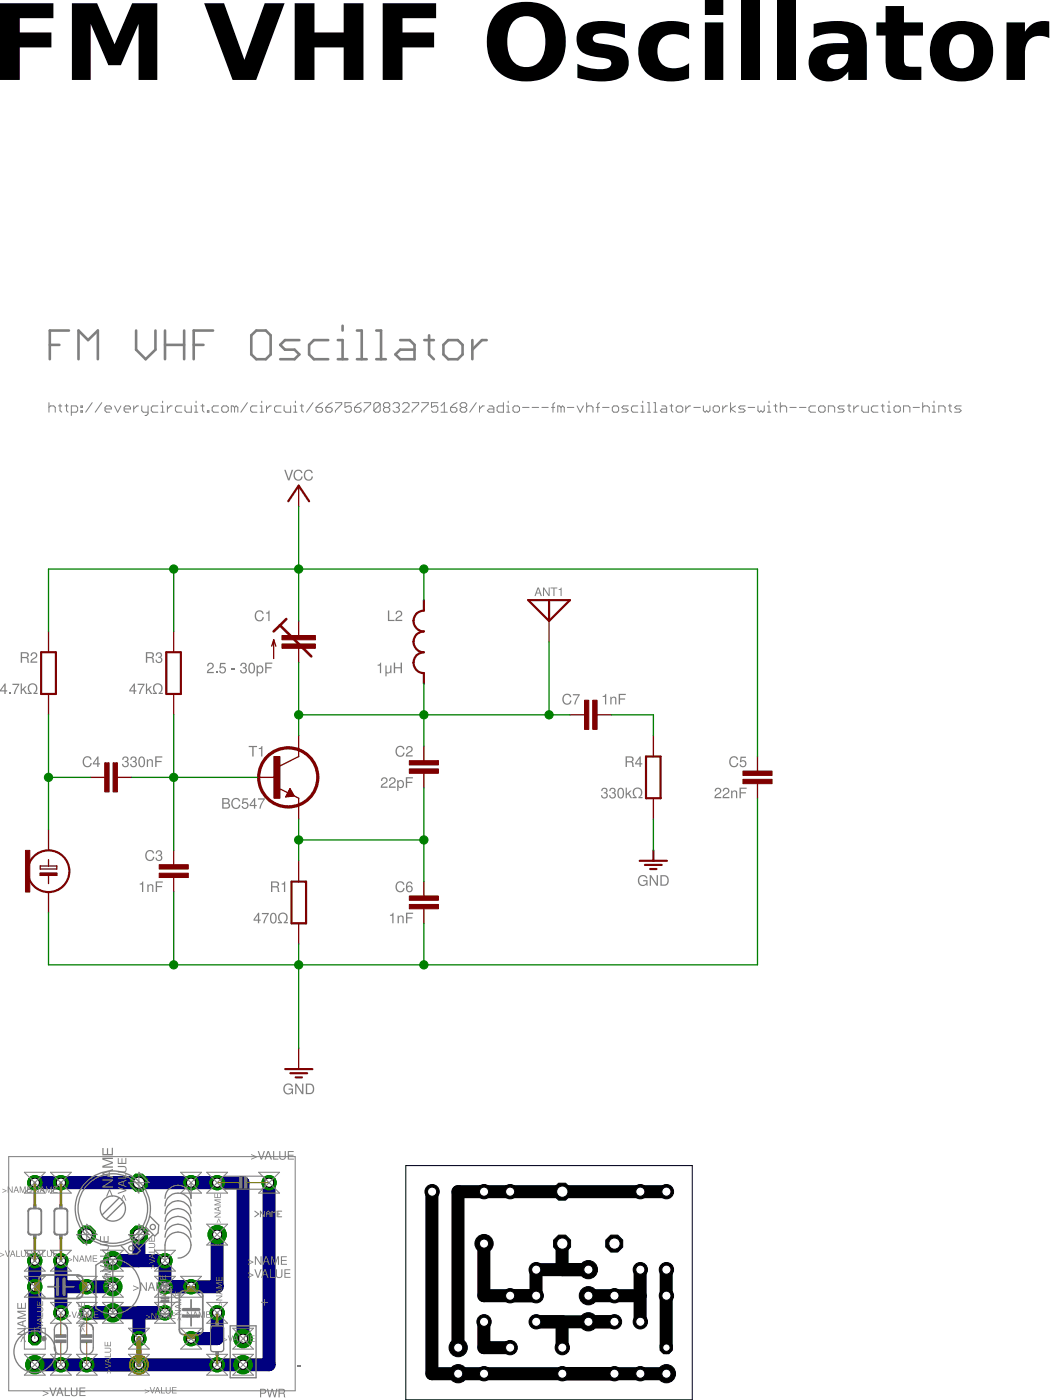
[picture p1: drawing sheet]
<?xml version="1.0" encoding="utf-8"?>
<!DOCTYPE eagle SYSTEM "eagle.dtd">
<eagle version="7.2.0">
<drawing>
<settings>
<setting alwaysvectorfont="no"/>
<setting verticaltext="up"/>
</settings>
<grid distance="0.05" unitdist="inch" unit="inch" style="lines" multiple="2" display="yes" altdistance="4" altunitdist="inch" altunit="inch"/>
<schematic xreflabel="%F%N/%S" xrefpart="/%S.%C%R">
<libraries>
<library name="ECM">
<symbols>
<symbol name="ECM">
<wire x1="-1.016" y1="-0.254" x2="1.016" y2="-0.254" width="0.1524" layer="94"/>
<wire x1="-1.016" y1="0.635" x2="0" y2="0.635" width="0.1524" layer="94"/>
<wire x1="0" y1="0.635" x2="1.016" y2="0.635" width="0.1524" layer="94"/>
<wire x1="0" y1="0.635" x2="0" y2="1.397" width="0.1524" layer="94"/>
<circle x="0" y="0" radius="2.54" width="0.254" layer="94"/>
<rectangle x1="2.286" y1="-2.54" x2="2.794" y2="2.54" layer="94"/>
<pin name="+" x="0" y="5.08" visible="off" length="short" direction="pas" rot="R270"/>
<pin name="-" x="0" y="-5.08" visible="off" length="short" direction="pas" rot="R90"/>
<wire x1="-1.016" y1="0.254" x2="1.016" y2="0.254" width="0.1524" layer="94"/>
<wire x1="-1.016" y1="0.254" x2="-1.016" y2="0.635" width="0.1524" layer="94"/>
<wire x1="1.016" y1="0.254" x2="1.016" y2="0.635" width="0.1524" layer="94"/>
<wire x1="-1.016" y1="-0.508" x2="0" y2="-0.508" width="0.1524" layer="94"/>
<wire x1="0" y1="-0.508" x2="1.016" y2="-0.508" width="0.1524" layer="94"/>
<wire x1="-1.016" y1="-0.508" x2="-1.016" y2="-0.254" width="0.1524" layer="94"/>
<wire x1="0" y1="-1.524" x2="0" y2="-0.508" width="0.1524" layer="94"/>
<wire x1="1.016" y1="-0.508" x2="1.016" y2="-0.254" width="0.1524" layer="94"/>
<rectangle x1="-1.016" y1="-0.508" x2="1.016" y2="-0.254" layer="94"/>
</symbol>
</symbols>
<devicesets>
<deviceset name="ECM" prefix="ECM">
<gates>
<gate name="1" symbol="ECM" x="0" y="0"/>
</gates>
<devices>
<device name="-5" package="ECM-5">
<connects>
<connect gate="1" pin="+" pad="1"/>
<connect gate="1" pin="-" pad="2"/>
</connects>
<technologies>
<technology name=""/>
</technologies>
</device>
<device name="-4" package="ECM-4">
<connects>
<connect gate="1" pin="+" pad="1"/>
<connect gate="1" pin="-" pad="2"/>
</connects>
<technologies>
<technology name=""/>
</technologies>
</device>
</devices>
</deviceset>
</devicesets>
</library>
<library name="cap-trim">
<symbols>
<symbol name="CAP-TRIM">
<wire x1="0" y1="-2.54" x2="0" y2="-0.762" width="0.1524" layer="94"/>
<wire x1="0" y1="2.54" x2="0" y2="0.762" width="0.1524" layer="94"/>
<wire x1="1.524" y1="-1.778" x2="-2.286" y2="2.032" width="0.3048" layer="94"/>
<wire x1="-3.048" y1="1.27" x2="-2.286" y2="2.032" width="0.3048" layer="94"/>
<wire x1="-2.286" y1="2.032" x2="-1.524" y2="2.794" width="0.3048" layer="94"/>
<wire x1="-3.048" y1="-2.032" x2="-3.048" y2="0.254" width="0.1524" layer="94"/>
<wire x1="-3.048" y1="0.254" x2="-3.302" y2="-0.508" width="0.1524" layer="94"/>
<wire x1="-3.048" y1="0.254" x2="-2.794" y2="-0.508" width="0.1524" layer="94"/>
<text x="-3.175" y="2.54" size="1.27" layer="95" align="bottom-right">&gt;NAME</text>
<text x="-3.175" y="-2.54" size="1.27" layer="96" align="top-right">&gt;VALUE</text>
<rectangle x1="-2.032" y1="-0.762" x2="2.032" y2="-0.254" layer="94"/>
<rectangle x1="-2.032" y1="0.254" x2="2.032" y2="0.762" layer="94"/>
<pin name="E" x="0" y="2.54" visible="off" length="point" direction="pas" swaplevel="1" rot="R90"/>
<pin name="A" x="0" y="-2.54" visible="off" length="point" direction="pas" swaplevel="1" rot="R270"/>
</symbol>
</symbols>
<devicesets>
<deviceset name="C-TR-PH20127" prefix="C" uservalue="yes">
<gates>
<gate name="1" symbol="CAP-TRIM" x="0" y="0"/>
</gates>
<devices>
<device name="S" package="TRIM808">
<connects>
<connect gate="1" pin="A" pad="2"/>
<connect gate="1" pin="E" pad="1 3"/>
</connects>
<technologies>
<technology name=""/>
</technologies>
</device>
<device name="-45" package="TRIM808-45">
<connects>
<connect gate="1" pin="A" pad="2"/>
<connect gate="1" pin="E" pad="1 3"/>
</connects>
<technologies>
<technology name=""/>
</technologies>
</device>
<device name="-45-2P12" package="TRIM808-45">
<connects>
<connect gate="1" pin="A" pad="2"/>
<connect gate="1" pin="E" pad="1"/>
</connects>
<technologies>
<technology name=""/>
</technologies>
</device>
<device name="-45-2P21" package="TRIM808-45">
<connects>
<connect gate="1" pin="A" pad="1"/>
<connect gate="1" pin="E" pad="2"/>
</connects>
<technologies>
<technology name=""/>
</technologies>
</device>
<device name="-45-2P23" package="TRIM808-45">
<connects>
<connect gate="1" pin="A" pad="3"/>
<connect gate="1" pin="E" pad="2"/>
</connects>
<technologies>
<technology name=""/>
</technologies>
</device>
<device name="-45-2P32" package="TRIM808-45">
<connects>
<connect gate="1" pin="A" pad="3"/>
<connect gate="1" pin="E" pad="2"/>
</connects>
<technologies>
<technology name=""/>
</technologies>
</device>
<device name="GFX" package="TRIM808-GFX">
<connects>
<connect gate="1" pin="A" pad="1 3"/>
<connect gate="1" pin="E" pad="2"/>
</connects>
<technologies>
<technology name=""/>
</technologies>
</device>
<device name="GFX45" package="TRIM808-GFX45">
<connects>
<connect gate="1" pin="A" pad="1 3"/>
<connect gate="1" pin="E" pad="2"/>
</connects>
<technologies>
<technology name=""/>
</technologies>
</device>
<device name="" package="TRIM-2222-808">
<connects>
<connect gate="1" pin="A" pad="2"/>
<connect gate="1" pin="E" pad="1 3"/>
</connects>
<technologies>
<technology name=""/>
</technologies>
</device>
<device name="2222-808-2PIN" package="TRIM-2222-808">
<connects>
<connect gate="1" pin="A" pad="2"/>
<connect gate="1" pin="E" pad="1"/>
</connects>
<technologies>
<technology name=""/>
</technologies>
</device>
<device name="2222-808-2PINB" package="TRIM-2222-808">
<connects>
<connect gate="1" pin="A" pad="2"/>
<connect gate="1" pin="E" pad="3"/>
</connects>
<technologies>
<technology name=""/>
</technologies>
</device>
<device name="2222-808-45" package="TRIM-2222-808-45">
<connects>
<connect gate="1" pin="A" pad="1 3"/>
<connect gate="1" pin="E" pad="2"/>
</connects>
<technologies>
<technology name=""/>
</technologies>
</device>
<device name="2222-808-45-2PIN" package="TRIM-2222-808-45">
<connects>
<connect gate="1" pin="A" pad="1"/>
<connect gate="1" pin="E" pad="2"/>
</connects>
<technologies>
<technology name=""/>
</technologies>
</device>
<device name="2222-808-45-2PINB" package="TRIM-2222-808-45">
<connects>
<connect gate="1" pin="A" pad="3"/>
<connect gate="1" pin="E" pad="2"/>
</connects>
<technologies>
<technology name=""/>
</technologies>
</device>
<device name="-TZ03" package="CTRIMTZ03">
<connects>
<connect gate="1" pin="A" pad="1"/>
<connect gate="1" pin="E" pad="2"/>
</connects>
<technologies>
<technology name=""/>
</technologies>
</device>
</devices>
</deviceset>
</devicesets>
</library>
<library name="r">
<symbols>
<symbol name="R">
<pin name="1" x="0" y="5.08" visible="off" length="short" direction="pas" swaplevel="1" rot="R270"/>
<pin name="2" x="0" y="-5.08" visible="off" length="short" direction="pas" swaplevel="1" rot="R90"/>
<wire x1="0.889" y1="-2.54" x2="0.889" y2="2.54" width="0.254" layer="94"/>
<wire x1="-0.889" y1="2.54" x2="-0.889" y2="-2.54" width="0.254" layer="94"/>
<wire x1="0.889" y1="2.54" x2="-0.889" y2="2.54" width="0.254" layer="94"/>
<wire x1="0.889" y1="-2.54" x2="-0.889" y2="-2.54" width="0.254" layer="94"/>
<text x="-1.27" y="1.27" size="1.27" layer="95" align="bottom-right">&gt;NAME</text>
<text x="-1.27" y="-1.27" size="1.27" layer="96" align="top-right">&gt;VALUE</text>
</symbol>
</symbols>
<devicesets>
<deviceset name="R" prefix="R" uservalue="yes">
<gates>
<gate name="1" symbol="R" x="0" y="0"/>
</gates>
<devices>
<device name="0204/5" package="0204/5">
<connects>
<connect gate="1" pin="1" pad="1"/>
<connect gate="1" pin="2" pad="2"/>
</connects>
<technologies>
<technology name=""/>
</technologies>
</device>
<device name="0204/7" package="0204/7">
<connects>
<connect gate="1" pin="1" pad="1"/>
<connect gate="1" pin="2" pad="2"/>
</connects>
<technologies>
<technology name=""/>
</technologies>
</device>
<device name="0204V" package="0204V">
<connects>
<connect gate="1" pin="1" pad="1"/>
<connect gate="1" pin="2" pad="2"/>
</connects>
<technologies>
<technology name=""/>
</technologies>
</device>
<device name="0207/10" package="0207/10">
<connects>
<connect gate="1" pin="1" pad="1"/>
<connect gate="1" pin="2" pad="2"/>
</connects>
<technologies>
<technology name=""/>
</technologies>
</device>
<device name="0207/12" package="0207/12">
<connects>
<connect gate="1" pin="1" pad="1"/>
<connect gate="1" pin="2" pad="2"/>
</connects>
<technologies>
<technology name=""/>
</technologies>
</device>
<device name="0207/15" package="0207/15">
<connects>
<connect gate="1" pin="1" pad="1"/>
<connect gate="1" pin="2" pad="2"/>
</connects>
<technologies>
<technology name=""/>
</technologies>
</device>
<device name="0207/2V" package="0207/2V">
<connects>
<connect gate="1" pin="1" pad="1"/>
<connect gate="1" pin="2" pad="2"/>
</connects>
<technologies>
<technology name=""/>
</technologies>
</device>
<device name="0207/5V" package="0207/5V">
<connects>
<connect gate="1" pin="1" pad="1"/>
<connect gate="1" pin="2" pad="2"/>
</connects>
<technologies>
<technology name=""/>
</technologies>
</device>
<device name="0207/7" package="0207/7">
<connects>
<connect gate="1" pin="1" pad="1"/>
<connect gate="1" pin="2" pad="2"/>
</connects>
<technologies>
<technology name=""/>
</technologies>
</device>
<device name="0204/10" package="0204/10">
<connects>
<connect gate="1" pin="1" pad="1"/>
<connect gate="1" pin="2" pad="2"/>
</connects>
<technologies>
<technology name=""/>
</technologies>
</device>
<device name="0204/12" package="0204/12">
<connects>
<connect gate="1" pin="1" pad="1"/>
<connect gate="1" pin="2" pad="2"/>
</connects>
<technologies>
<technology name=""/>
</technologies>
</device>
<device name="0204/15" package="0204/15">
<connects>
<connect gate="1" pin="1" pad="1"/>
<connect gate="1" pin="2" pad="2"/>
</connects>
<technologies>
<technology name=""/>
</technologies>
</device>
<device name="0204/2V" package="0204/2V">
<connects>
<connect gate="1" pin="1" pad="1"/>
<connect gate="1" pin="2" pad="2"/>
</connects>
<technologies>
<technology name=""/>
</technologies>
</device>
<device name="0202/2V" package="0202/2V">
<connects>
<connect gate="1" pin="1" pad="1"/>
<connect gate="1" pin="2" pad="2"/>
</connects>
<technologies>
<technology name=""/>
</technologies>
</device>
<device name="0202/5" package="0202/5">
<connects>
<connect gate="1" pin="1" pad="1"/>
<connect gate="1" pin="2" pad="2"/>
</connects>
<technologies>
<technology name=""/>
</technologies>
</device>
<device name="0202/7" package="0202/7">
<connects>
<connect gate="1" pin="1" pad="1"/>
<connect gate="1" pin="2" pad="2"/>
</connects>
<technologies>
<technology name=""/>
</technologies>
</device>
<device name="0202/10" package="0202/10">
<connects>
<connect gate="1" pin="1" pad="1"/>
<connect gate="1" pin="2" pad="2"/>
</connects>
<technologies>
<technology name=""/>
</technologies>
</device>
<device name="0202V" package="0202V">
<connects>
<connect gate="1" pin="1" pad="1"/>
<connect gate="1" pin="2" pad="2"/>
</connects>
<technologies>
<technology name=""/>
</technologies>
</device>
<device name="0202/12" package="0202/12">
<connects>
<connect gate="1" pin="1" pad="1"/>
<connect gate="1" pin="2" pad="2"/>
</connects>
<technologies>
<technology name=""/>
</technologies>
</device>
<device name="0202/15" package="0202/15">
<connects>
<connect gate="1" pin="1" pad="1"/>
<connect gate="1" pin="2" pad="2"/>
</connects>
<technologies>
<technology name=""/>
</technologies>
</device>
<device name="0202/7-V" package="0202/7-V">
<connects>
<connect gate="1" pin="1" pad="1"/>
<connect gate="1" pin="2" pad="2"/>
</connects>
<technologies>
<technology name=""/>
</technologies>
</device>
<device name="0202/5-V" package="0202/5-V">
<connects>
<connect gate="1" pin="1" pad="1"/>
<connect gate="1" pin="2" pad="2"/>
</connects>
<technologies>
<technology name=""/>
</technologies>
</device>
<device name="0202/10-V" package="0202/10-V">
<connects>
<connect gate="1" pin="1" pad="1"/>
<connect gate="1" pin="2" pad="2"/>
</connects>
<technologies>
<technology name=""/>
</technologies>
</device>
<device name="0204/7-V" package="0204/7-V">
<connects>
<connect gate="1" pin="1" pad="1"/>
<connect gate="1" pin="2" pad="2"/>
</connects>
<technologies>
<technology name=""/>
</technologies>
</device>
<device name="0204/10-V" package="0204/10-V">
<connects>
<connect gate="1" pin="1" pad="1"/>
<connect gate="1" pin="2" pad="2"/>
</connects>
<technologies>
<technology name=""/>
</technologies>
</device>
<device name="0204/12-V" package="0204/12-V">
<connects>
<connect gate="1" pin="1" pad="1"/>
<connect gate="1" pin="2" pad="2"/>
</connects>
<technologies>
<technology name=""/>
</technologies>
</device>
<device name="0204/15-V" package="0204/15-V">
<connects>
<connect gate="1" pin="1" pad="1"/>
<connect gate="1" pin="2" pad="2"/>
</connects>
<technologies>
<technology name=""/>
</technologies>
</device>
<device name="0204/2" package="0204/2">
<connects>
<connect gate="1" pin="1" pad="1"/>
<connect gate="1" pin="2" pad="2"/>
</connects>
<technologies>
<technology name=""/>
</technologies>
</device>
<device name="0202/12-V" package="0202/12-V">
<connects>
<connect gate="1" pin="1" pad="1"/>
<connect gate="1" pin="2" pad="2"/>
</connects>
<technologies>
<technology name=""/>
</technologies>
</device>
<device name="0202/2" package="0202/2">
<connects>
<connect gate="1" pin="1" pad="1"/>
<connect gate="1" pin="2" pad="2"/>
</connects>
<technologies>
<technology name=""/>
</technologies>
</device>
<device name="0204/2.54" package="0204/2.54">
<connects>
<connect gate="1" pin="1" pad="1"/>
<connect gate="1" pin="2" pad="2"/>
</connects>
<technologies>
<technology name=""/>
</technologies>
</device>
</devices>
</deviceset>
</devicesets>
</library>
<library name="c">
<symbols>
<symbol name="C-H">
<text x="-1.27" y="1.27" size="1.27" layer="95" align="bottom-right">&gt;NAME</text>
<text x="1.27" y="1.27" size="1.27" layer="96">&gt;VALUE</text>
<pin name="1" x="-2.54" y="0" visible="off" length="point" direction="pas" swaplevel="1"/>
<pin name="2" x="2.54" y="0" visible="off" length="point" direction="pas" swaplevel="1" rot="R180"/>
<wire x1="2.54" y1="0" x2="0.762" y2="0" width="0.1524" layer="94"/>
<wire x1="-2.54" y1="0" x2="-0.762" y2="0" width="0.1524" layer="94"/>
<rectangle x1="-1.27" y1="-0.254" x2="2.286" y2="0.254" layer="94" rot="R90"/>
<rectangle x1="-2.286" y1="-0.254" x2="1.27" y2="0.254" layer="94" rot="R90"/>
</symbol>
<symbol name="C">
<text x="-1.27" y="1.27" size="1.27" layer="95" align="bottom-right">&gt;NAME</text>
<text x="-1.27" y="-1.27" size="1.27" layer="96" align="top-right">&gt;VALUE</text>
<pin name="1" x="0" y="2.54" visible="off" length="point" direction="pas" swaplevel="1" rot="R270"/>
<pin name="2" x="0" y="-2.54" visible="off" length="point" direction="pas" swaplevel="1" rot="R90"/>
<wire x1="0" y1="-2.54" x2="0" y2="-0.762" width="0.1524" layer="94"/>
<wire x1="0" y1="2.54" x2="0" y2="0.762" width="0.1524" layer="94"/>
<rectangle x1="-1.778" y1="-0.762" x2="1.778" y2="-0.254" layer="94"/>
<rectangle x1="-1.778" y1="0.254" x2="1.778" y2="0.762" layer="94"/>
</symbol>
</symbols>
<devicesets>
<deviceset name="C-H" prefix="C" uservalue="yes">
<gates>
<gate name="1" symbol="C-H" x="0" y="0"/>
</gates>
<devices>
<device name="025-015X024" package="C025-015X024">
<connects>
<connect gate="1" pin="1" pad="1"/>
<connect gate="1" pin="2" pad="2"/>
</connects>
<technologies>
<technology name=""/>
</technologies>
</device>
<device name="050-020X044" package="C050-020X044">
<connects>
<connect gate="1" pin="1" pad="1"/>
<connect gate="1" pin="2" pad="2"/>
</connects>
<technologies>
<technology name=""/>
</technologies>
</device>
<device name="075-020X044" package="C075-020X044">
<connects>
<connect gate="1" pin="1" pad="1"/>
<connect gate="1" pin="2" pad="2"/>
</connects>
<technologies>
<technology name=""/>
</technologies>
</device>
<device name="075-020X044/V" package="C075-020X044/V">
<connects>
<connect gate="1" pin="1" pad="1"/>
<connect gate="1" pin="2" pad="2"/>
</connects>
<technologies>
<technology name=""/>
</technologies>
</device>
<device name="050-020X044/V" package="C050-020X044/V">
<connects>
<connect gate="1" pin="1" pad="1"/>
<connect gate="1" pin="2" pad="2"/>
</connects>
<technologies>
<technology name=""/>
</technologies>
</device>
<device name="050-024X044" package="C050-024X044">
<connects>
<connect gate="1" pin="1" pad="1"/>
<connect gate="1" pin="2" pad="2"/>
</connects>
<technologies>
<technology name=""/>
</technologies>
</device>
<device name="050-024X044/V" package="C050-024X044/V">
<connects>
<connect gate="1" pin="1" pad="1"/>
<connect gate="1" pin="2" pad="2"/>
</connects>
<technologies>
<technology name=""/>
</technologies>
</device>
<device name="050-020X036" package="C050-020X036">
<connects>
<connect gate="1" pin="1" pad="1"/>
<connect gate="1" pin="2" pad="2"/>
</connects>
<technologies>
<technology name=""/>
</technologies>
</device>
<device name="050-020X036/V" package="C050-020X036/V">
<connects>
<connect gate="1" pin="1" pad="1"/>
<connect gate="1" pin="2" pad="2"/>
</connects>
<technologies>
<technology name=""/>
</technologies>
</device>
</devices>
</deviceset>
<deviceset name="C" prefix="C" uservalue="yes">
<gates>
<gate name="1" symbol="C" x="0" y="0"/>
</gates>
<devices>
<device name="025-024X044" package="C025-024X044">
<connects>
<connect gate="1" pin="1" pad="1"/>
<connect gate="1" pin="2" pad="2"/>
</connects>
<technologies>
<technology name=""/>
</technologies>
</device>
<device name="025-025X050" package="C025-025X050">
<connects>
<connect gate="1" pin="1" pad="1"/>
<connect gate="1" pin="2" pad="2"/>
</connects>
<technologies>
<technology name=""/>
</technologies>
</device>
<device name="025-030X050" package="C025-030X050">
<connects>
<connect gate="1" pin="1" pad="1"/>
<connect gate="1" pin="2" pad="2"/>
</connects>
<technologies>
<technology name=""/>
</technologies>
</device>
<device name="025-040X050" package="C025-040X050">
<connects>
<connect gate="1" pin="1" pad="1"/>
<connect gate="1" pin="2" pad="2"/>
</connects>
<technologies>
<technology name=""/>
</technologies>
</device>
<device name="025-050X050" package="C025-050X050">
<connects>
<connect gate="1" pin="1" pad="1"/>
<connect gate="1" pin="2" pad="2"/>
</connects>
<technologies>
<technology name=""/>
</technologies>
</device>
<device name="025-060X050" package="C025-060X050">
<connects>
<connect gate="1" pin="1" pad="1"/>
<connect gate="1" pin="2" pad="2"/>
</connects>
<technologies>
<technology name=""/>
</technologies>
</device>
<device name="050-024X044" package="C050-024X044">
<connects>
<connect gate="1" pin="1" pad="1"/>
<connect gate="1" pin="2" pad="2"/>
</connects>
<technologies>
<technology name=""/>
</technologies>
</device>
<device name="050-025X075" package="C050-025X075">
<connects>
<connect gate="1" pin="1" pad="1"/>
<connect gate="1" pin="2" pad="2"/>
</connects>
<technologies>
<technology name=""/>
</technologies>
</device>
<device name="050-045X075" package="C050-045X075">
<connects>
<connect gate="1" pin="1" pad="1"/>
<connect gate="1" pin="2" pad="2"/>
</connects>
<technologies>
<technology name=""/>
</technologies>
</device>
<device name="050-030X075" package="C050-030X075">
<connects>
<connect gate="1" pin="1" pad="1"/>
<connect gate="1" pin="2" pad="2"/>
</connects>
<technologies>
<technology name=""/>
</technologies>
</device>
<device name="050-050X075" package="C050-050X075">
<connects>
<connect gate="1" pin="1" pad="1"/>
<connect gate="1" pin="2" pad="2"/>
</connects>
<technologies>
<technology name=""/>
</technologies>
</device>
<device name="050-055X075" package="C050-055X075">
<connects>
<connect gate="1" pin="1" pad="1"/>
<connect gate="1" pin="2" pad="2"/>
</connects>
<technologies>
<technology name=""/>
</technologies>
</device>
<device name="050-075X075" package="C050-075X075">
<connects>
<connect gate="1" pin="1" pad="1"/>
<connect gate="1" pin="2" pad="2"/>
</connects>
<technologies>
<technology name=""/>
</technologies>
</device>
<device name="075-032X103" package="C075-032X103">
<connects>
<connect gate="1" pin="1" pad="1"/>
<connect gate="1" pin="2" pad="2"/>
</connects>
<technologies>
<technology name=""/>
</technologies>
</device>
<device name="075-042X103" package="C075-042X103">
<connects>
<connect gate="1" pin="1" pad="1"/>
<connect gate="1" pin="2" pad="2"/>
</connects>
<technologies>
<technology name=""/>
</technologies>
</device>
<device name="075-052X106" package="C075-052X106">
<connects>
<connect gate="1" pin="1" pad="1"/>
<connect gate="1" pin="2" pad="2"/>
</connects>
<technologies>
<technology name=""/>
</technologies>
</device>
<device name="102-043X133" package="C102-043X133">
<connects>
<connect gate="1" pin="1" pad="1"/>
<connect gate="1" pin="2" pad="2"/>
</connects>
<technologies>
<technology name=""/>
</technologies>
</device>
<device name="102-054X133" package="C102-054X133">
<connects>
<connect gate="1" pin="1" pad="1"/>
<connect gate="1" pin="2" pad="2"/>
</connects>
<technologies>
<technology name=""/>
</technologies>
</device>
<device name="102-064X133" package="C102-064X133">
<connects>
<connect gate="1" pin="1" pad="1"/>
<connect gate="1" pin="2" pad="2"/>
</connects>
<technologies>
<technology name=""/>
</technologies>
</device>
<device name="150-054X183" package="C150-054X183">
<connects>
<connect gate="1" pin="1" pad="1"/>
<connect gate="1" pin="2" pad="2"/>
</connects>
<technologies>
<technology name=""/>
</technologies>
</device>
<device name="150-064X183" package="C150-064X183">
<connects>
<connect gate="1" pin="1" pad="1"/>
<connect gate="1" pin="2" pad="2"/>
</connects>
<technologies>
<technology name=""/>
</technologies>
</device>
<device name="150-072X183" package="C150-072X183">
<connects>
<connect gate="1" pin="1" pad="1"/>
<connect gate="1" pin="2" pad="2"/>
</connects>
<technologies>
<technology name=""/>
</technologies>
</device>
<device name="150-084X183" package="C150-084X183">
<connects>
<connect gate="1" pin="1" pad="1"/>
<connect gate="1" pin="2" pad="2"/>
</connects>
<technologies>
<technology name=""/>
</technologies>
</device>
<device name="150-091X182" package="C150-091X182">
<connects>
<connect gate="1" pin="1" pad="1"/>
<connect gate="1" pin="2" pad="2"/>
</connects>
<technologies>
<technology name=""/>
</technologies>
</device>
<device name="050-035X075" package="C050-035X075">
<connects>
<connect gate="1" pin="1" pad="1"/>
<connect gate="1" pin="2" pad="2"/>
</connects>
<technologies>
<technology name=""/>
</technologies>
</device>
<device name="075-063X106" package="C075-063X106">
<connects>
<connect gate="1" pin="1" pad="1"/>
<connect gate="1" pin="2" pad="2"/>
</connects>
<technologies>
<technology name=""/>
</technologies>
</device>
<device name="025-020X036" package="C025-020X036">
<connects>
<connect gate="1" pin="1" pad="1"/>
<connect gate="1" pin="2" pad="2"/>
</connects>
<technologies>
<technology name=""/>
</technologies>
</device>
<device name="050-020X036" package="C050-020X036">
<connects>
<connect gate="1" pin="1" pad="1"/>
<connect gate="1" pin="2" pad="2"/>
</connects>
<technologies>
<technology name=""/>
</technologies>
</device>
<device name="025-015X024" package="C025-015X024">
<connects>
<connect gate="1" pin="1" pad="1"/>
<connect gate="1" pin="2" pad="2"/>
</connects>
<technologies>
<technology name=""/>
</technologies>
</device>
<device name="025-025X060" package="C050-025X060">
<connects>
<connect gate="1" pin="1" pad="1"/>
<connect gate="1" pin="2" pad="2"/>
</connects>
<technologies>
<technology name=""/>
</technologies>
</device>
<device name="050-024X044/V" package="C050-024X044/V">
<connects>
<connect gate="1" pin="1" pad="1"/>
<connect gate="1" pin="2" pad="2"/>
</connects>
<technologies>
<technology name=""/>
</technologies>
</device>
<device name="050-025X075/V" package="C050-025X075/V">
<connects>
<connect gate="1" pin="1" pad="1"/>
<connect gate="1" pin="2" pad="2"/>
</connects>
<technologies>
<technology name=""/>
</technologies>
</device>
<device name="050-020X036/V" package="C050-020X036/V">
<connects>
<connect gate="1" pin="1" pad="1"/>
<connect gate="1" pin="2" pad="2"/>
</connects>
<technologies>
<technology name=""/>
</technologies>
</device>
<device name="050-020X044/V" package="C050-020X044/V">
<connects>
<connect gate="1" pin="1" pad="1"/>
<connect gate="1" pin="2" pad="2"/>
</connects>
<technologies>
<technology name=""/>
</technologies>
</device>
<device name="050-020X044" package="C050-020X044">
<connects>
<connect gate="1" pin="1" pad="1"/>
<connect gate="1" pin="2" pad="2"/>
</connects>
<technologies>
<technology name=""/>
</technologies>
</device>
<device name="0204/10" package="0204/10">
<connects>
<connect gate="1" pin="1" pad="1"/>
<connect gate="1" pin="2" pad="2"/>
</connects>
<technologies>
<technology name=""/>
</technologies>
</device>
<device name="0204/10-V" package="0204/10-V">
<connects>
<connect gate="1" pin="1" pad="1"/>
<connect gate="1" pin="2" pad="2"/>
</connects>
<technologies>
<technology name=""/>
</technologies>
</device>
<device name="075-020X044" package="C075-020X044">
<connects>
<connect gate="1" pin="1" pad="1"/>
<connect gate="1" pin="2" pad="2"/>
</connects>
<technologies>
<technology name=""/>
</technologies>
</device>
<device name="075-020X044/V" package="C075-020X044/V">
<connects>
<connect gate="1" pin="1" pad="1"/>
<connect gate="1" pin="2" pad="2"/>
</connects>
<technologies>
<technology name=""/>
</technologies>
</device>
</devices>
</deviceset>
</devicesets>
</library>
<library name="pad">
<symbols>
<symbol name="ANT">
<wire x1="-2.54" y1="5.08" x2="0" y2="5.08" width="0.254" layer="94"/>
<wire x1="2.54" y1="5.08" x2="0" y2="2.54" width="0.254" layer="94"/>
<wire x1="0" y1="2.54" x2="-2.54" y2="5.08" width="0.254" layer="94"/>
<wire x1="0" y1="5.08" x2="0" y2="2.54" width="0.254" layer="94"/>
<wire x1="0" y1="5.08" x2="2.54" y2="5.08" width="0.254" layer="94"/>
<text x="0" y="5.588" size="1.016" layer="95" align="bottom-center">&gt;NAME</text>
<pin name="1" x="0" y="0" visible="off" length="short" direction="out" rot="R90"/>
</symbol>
<symbol name="GND">
<wire x1="-1.651" y1="-1.27" x2="0" y2="-1.27" width="0.254" layer="94"/>
<text x="0" y="-3.048" size="1.27" layer="96" align="top-center">&gt;VALUE</text>
<pin name="GND" x="0" y="0" visible="off" length="point" direction="sup" rot="R270"/>
<wire x1="0" y1="-1.27" x2="1.651" y2="-1.27" width="0.254" layer="94"/>
<wire x1="-1.016" y1="-1.778" x2="1.016" y2="-1.778" width="0.254" layer="94"/>
<wire x1="-0.381" y1="-2.286" x2="0.381" y2="-2.286" width="0.254" layer="94"/>
<wire x1="0" y1="-1.27" x2="0" y2="0" width="0.254" layer="94"/>
</symbol>
<symbol name="VCC2">
<wire x1="1.27" y1="0.635" x2="0" y2="2.54" width="0.254" layer="94"/>
<wire x1="0" y1="2.54" x2="-1.27" y2="0.635" width="0.254" layer="94"/>
<text x="0" y="3.175" size="1.27" layer="95" align="bottom-center">VCC</text>
<pin name="VCC" x="0" y="0" visible="off" length="short" direction="sup" rot="R90"/>
</symbol>
<symbol name="GND2">
<wire x1="-1.651" y1="-2.54" x2="1.651" y2="-2.54" width="0.254" layer="94"/>
<text x="0" y="-4.318" size="1.27" layer="95" align="top-center">GND</text>
<pin name="GND" x="0" y="0" visible="off" length="short" direction="sup" rot="R270"/>
<wire x1="-1.016" y1="-3.048" x2="1.016" y2="-3.048" width="0.254" layer="94"/>
<wire x1="-0.381" y1="-3.556" x2="0.381" y2="-3.556" width="0.254" layer="94"/>
</symbol>
</symbols>
<devicesets>
<deviceset name="ANT" prefix="ANT">
<gates>
<gate name="ANT" symbol="ANT" x="0" y="0"/>
</gates>
<devices>
<device name="" package="SPAD">
<connects>
<connect gate="ANT" pin="1" pad="1"/>
</connects>
<technologies>
<technology name=""/>
</technologies>
</device>
</devices>
</deviceset>
<deviceset name="GND" prefix="S">
<gates>
<gate name="1" symbol="GND" x="0" y="0"/>
</gates>
<devices>
<device name="">
<technologies>
<technology name=""/>
</technologies>
</device>
</devices>
</deviceset>
<deviceset name="VCC_GND" prefix="S">
<gates>
<gate name="1" symbol="VCC2" x="0" y="2.54"/>
<gate name="2" symbol="GND2" x="0" y="-2.54"/>
</gates>
<devices>
<device name="R" package="SPAD+-">
<connects>
<connect gate="1" pin="VCC" pad="2"/>
<connect gate="2" pin="GND" pad="1"/>
</connects>
<technologies>
<technology name=""/>
</technologies>
</device>
<device name="L" package="SPAD-+">
<connects>
<connect gate="1" pin="VCC" pad="2"/>
<connect gate="2" pin="GND" pad="1"/>
</connects>
<technologies>
<technology name=""/>
</technologies>
</device>
<device name="PWR-L" package="PWR-L">
<connects>
<connect gate="1" pin="VCC" pad="2"/>
<connect gate="2" pin="GND" pad="1"/>
</connects>
<technologies>
<technology name=""/>
</technologies>
</device>
<device name="PWR-R" package="PWR-R">
<connects>
<connect gate="1" pin="VCC" pad="2"/>
<connect gate="2" pin="GND" pad="1"/>
</connects>
<technologies>
<technology name=""/>
</technologies>
</device>
</devices>
</deviceset>
</devicesets>
</library>
<library name="t">
<symbols>
<symbol name="NPN">
<wire x1="2.54" y1="2.54" x2="0.0635" y2="1.30175" width="0.1524" layer="94"/>
<wire x1="1.4605" y1="-1.36525" x2="1.9685" y2="-2.25425" width="0.1524" layer="94"/>
<wire x1="1.9685" y1="-2.25425" x2="0.9525" y2="-2.38125" width="0.1524" layer="94"/>
<wire x1="0.9525" y1="-2.38125" x2="1.4605" y2="-1.36525" width="0.1524" layer="94"/>
<wire x1="2.54" y1="-2.54" x2="1.9685" y2="-2.25425" width="0.1524" layer="94"/>
<wire x1="1.9685" y1="-2.25425" x2="0.308" y2="-1.424" width="0.1524" layer="94"/>
<wire x1="1.2065" y1="-2.25425" x2="1.778" y2="-2.19075" width="0.3048" layer="94"/>
<wire x1="1.778" y1="-2.19075" x2="1.4605" y2="-1.61925" width="0.3048" layer="94"/>
<wire x1="1.4605" y1="-1.61925" x2="1.2065" y2="-2.12725" width="0.254" layer="94"/>
<wire x1="1.2065" y1="-2.12725" x2="1.5875" y2="-2.12725" width="0.254" layer="94"/>
<wire x1="1.5875" y1="-2.12725" x2="1.4605" y2="-1.87325" width="0.254" layer="94"/>
<text x="-1.524" y="2.54" size="1.27" layer="95" ratio="10" align="bottom-right">&gt;NAME</text>
<text x="-1.524" y="-2.54" size="1.27" layer="96" ratio="10" align="top-right">&gt;VALUE</text>
<rectangle x1="-0.508" y1="-2.54" x2="0.254" y2="2.54" layer="94"/>
<pin name="B" x="-2.54" y="0" visible="off" length="short" direction="pas" swaplevel="1"/>
<pin name="E" x="2.54" y="-5.08" visible="off" length="short" direction="pas" swaplevel="3" rot="R90"/>
<pin name="C" x="2.54" y="5.08" visible="off" length="short" direction="pas" swaplevel="2" rot="R270"/>
<circle x="1.27" y="0" radius="3.5921" width="0.381" layer="94"/>
</symbol>
</symbols>
<devicesets>
<deviceset name="BC547" prefix="T">
<gates>
<gate name="1" symbol="NPN" x="0" y="0"/>
</gates>
<devices>
<device name="CBE" package="TO92-CBE">
<connects>
<connect gate="1" pin="B" pad="B"/>
<connect gate="1" pin="C" pad="C"/>
<connect gate="1" pin="E" pad="E"/>
</connects>
<technologies>
<technology name=""/>
</technologies>
</device>
<device name="CBE-A" package="TO92-CBE-A">
<connects>
<connect gate="1" pin="B" pad="B"/>
<connect gate="1" pin="C" pad="C"/>
<connect gate="1" pin="E" pad="E"/>
</connects>
<technologies>
<technology name=""/>
</technologies>
</device>
</devices>
</deviceset>
</devicesets>
</library>
<library name="l">
<symbols>
<symbol name="L-SHORT">
<wire x1="0" y1="-3.81" x2="1.27" y2="-2.54" width="0.254" layer="94" curve="90"/>
<wire x1="0" y1="-1.27" x2="1.27" y2="-2.54" width="0.254" layer="94" curve="-90"/>
<wire x1="0" y1="-1.27" x2="1.27" y2="0" width="0.254" layer="94" curve="90"/>
<wire x1="0" y1="1.27" x2="1.27" y2="0" width="0.254" layer="94" curve="-90"/>
<wire x1="0" y1="1.27" x2="1.27" y2="2.54" width="0.254" layer="94" curve="90"/>
<wire x1="0" y1="3.81" x2="1.27" y2="2.54" width="0.254" layer="94" curve="-90"/>
<text x="2.54" y="2.54" size="1.27" layer="95">&gt;NAME</text>
<text x="2.54" y="-2.54" size="1.27" layer="96" align="top-left">&gt;VALUE</text>
<pin name="2" x="0" y="5.08" visible="off" length="point" direction="pas" swaplevel="1" rot="R270"/>
<pin name="1" x="0" y="-5.08" visible="off" length="point" direction="pas" swaplevel="1" rot="R90"/>
<wire x1="0" y1="5.08" x2="0" y2="3.81" width="0.254" layer="94"/>
<wire x1="0" y1="-5.08" x2="0" y2="-3.81" width="0.254" layer="94"/>
</symbol>
</symbols>
<devicesets>
<deviceset name="L-SHORT" prefix="L" uservalue="yes">
<gates>
<gate name="L1" symbol="L-SHORT" x="0" y="0"/>
</gates>
<devices>
<device name="02/5" package="L-02/5V">
<connects>
<connect gate="L1" pin="1" pad="1"/>
<connect gate="L1" pin="2" pad="2"/>
</connects>
<technologies>
<technology name=""/>
</technologies>
</device>
<device name="04/10" package="L-04/12V">
<connects>
<connect gate="L1" pin="1" pad="1"/>
<connect gate="L1" pin="2" pad="2"/>
</connects>
<technologies>
<technology name=""/>
</technologies>
</device>
<device name="04-5/7" package="L-04-5/8V">
<connects>
<connect gate="L1" pin="1" pad="2"/>
<connect gate="L1" pin="2" pad="1"/>
</connects>
<technologies>
<technology name=""/>
</technologies>
</device>
<device name="04-2/5V" package="L-04-2/5V">
<connects>
<connect gate="L1" pin="1" pad="1"/>
<connect gate="L1" pin="2" pad="2"/>
</connects>
<technologies>
<technology name=""/>
</technologies>
</device>
<device name="04-5/5" package="L-04-2/5">
<connects>
<connect gate="L1" pin="1" pad="1"/>
<connect gate="L1" pin="2" pad="2"/>
</connects>
<technologies>
<technology name=""/>
</technologies>
</device>
<device name="02/7V" package="L-02/7V">
<connects>
<connect gate="L1" pin="1" pad="1"/>
<connect gate="L1" pin="2" pad="2"/>
</connects>
<technologies>
<technology name=""/>
</technologies>
</device>
<device name="03/10" package="L-03/10">
<connects>
<connect gate="L1" pin="1" pad="1"/>
<connect gate="L1" pin="2" pad="2"/>
</connects>
<technologies>
<technology name=""/>
</technologies>
</device>
<device name="04-5/5V-X" package="L-04-2/5V-X">
<connects>
<connect gate="L1" pin="1" pad="2"/>
<connect gate="L1" pin="2" pad="1"/>
</connects>
<technologies>
<technology name=""/>
</technologies>
</device>
<device name="04/7" package="L-04/7">
<connects>
<connect gate="L1" pin="1" pad="1"/>
<connect gate="L1" pin="2" pad="2"/>
</connects>
<technologies>
<technology name=""/>
</technologies>
</device>
<device name="04/7V" package="L-04/8V">
<connects>
<connect gate="L1" pin="1" pad="1"/>
<connect gate="L1" pin="2" pad="2"/>
</connects>
<technologies>
<technology name=""/>
</technologies>
</device>
<device name="04/7V-X" package="L-04/7V-X">
<connects>
<connect gate="L1" pin="1" pad="1"/>
<connect gate="L1" pin="2" pad="2"/>
</connects>
<technologies>
<technology name=""/>
</technologies>
</device>
<device name="ED16-X" package="ED16-X">
<connects>
<connect gate="L1" pin="1" pad="1"/>
<connect gate="L1" pin="2" pad="2"/>
</connects>
<technologies>
<technology name=""/>
</technologies>
</device>
<device name="04-5/5V" package="L-04-5/6V">
<connects>
<connect gate="L1" pin="1" pad="2"/>
<connect gate="L1" pin="2" pad="1"/>
</connects>
<technologies>
<technology name=""/>
</technologies>
</device>
<device name="04-5/5V-C" package="L-04-5/6V-C">
<connects>
<connect gate="L1" pin="1" pad="2"/>
<connect gate="L1" pin="2" pad="1"/>
</connects>
<technologies>
<technology name=""/>
</technologies>
</device>
<device name="L-08-5/8" package="L-08-5/8">
<connects>
<connect gate="L1" pin="1" pad="1"/>
<connect gate="L1" pin="2" pad="2"/>
</connects>
<technologies>
<technology name=""/>
</technologies>
</device>
</devices>
</deviceset>
</devicesets>
</library>
</libraries>
<attributes>
</attributes>
<variantdefs>
</variantdefs>
<classes>
<class number="0" name="default" width="0.6096" drill="0">
</class>
</classes>
<parts>
<part name="C2" library="c" deviceset="C" device="025-015X024" value="22pF"/>
<part name="C3" library="c" deviceset="C" device="050-020X036/V" value="1nF"/>
<part name="R2" library="r" deviceset="R" device="0202/7-V" value="4.7kΩ"/>
<part name="R3" library="r" deviceset="R" device="0202/7-V" value="47kΩ"/>
<part name="ECM" library="ECM" deviceset="ECM" device="-4"/>
<part name="C1" library="cap-trim" deviceset="C-TR-PH20127" device="2222-808-2PINB" value="2.5 - 30pF"/>
<part name="R1" library="r" deviceset="R" device="0204/2V" value="470Ω"/>
<part name="C4" library="c" deviceset="C-H" device="050-024X044" value="330nF"/>
<part name="ANT1" library="pad" deviceset="ANT" device=""/>
<part name="T1" library="t" deviceset="BC547" device="CBE" value="BC547"/>
<part name="L2" library="l" deviceset="L-SHORT" device="04/7V-X" value="1μH"/>
<part name="C6" library="c" deviceset="C" device="050-020X036" value="1nF"/>
<part name="C7" library="c" deviceset="C-H" device="050-024X044" value="1nF"/>
<part name="R4" library="r" deviceset="R" device="0202/5-V" value="330kΩ"/>
<part name="S1" library="pad" deviceset="GND" device=""/>
<part name="S2" library="pad" deviceset="VCC_GND" device="PWR-R" value="VCC_GNDPWR-R"/>
<part name="C5" library="c" deviceset="C" device="050-020X044/V" value="22nF"/>
</parts>
<sheets>
<sheet>
<plain>
<text x="2.54" y="86.36" size="1.27" layer="97" font="vector" align="top-left">http://everycircuit.com/circuit/6675670832775168/radio---fm-vhf-oscillator-works-with--construction-hints</text>
<text x="2.54" y="95.25" size="3.81" layer="97" font="vector" align="top-left">FM VHF Oscillator</text>
</plain>
<instances>
<instance part="C2" gate="1" x="48.26" y="41.91"/>
<instance part="C3" gate="1" x="17.78" y="29.21"/>
<instance part="R2" gate="1" x="2.54" y="53.34"/>
<instance part="R3" gate="1" x="17.78" y="53.34"/>
<instance part="ECM" gate="1" x="2.54" y="29.21" rot="MR0"/>
<instance part="C1" gate="1" x="33.02" y="57.15"/>
<instance part="R1" gate="1" x="33.02" y="25.4"/>
<instance part="C4" gate="1" x="10.16" y="40.64"/>
<instance part="ANT1" gate="ANT" x="63.5" y="57.15"/>
<instance part="T1" gate="1" x="30.48" y="40.64"/>
<instance part="L2" gate="L1" x="48.26" y="57.15" rot="MR0"/>
<instance part="C6" gate="1" x="48.26" y="25.4"/>
<instance part="C7" gate="1" x="68.58" y="48.26"/>
<instance part="R4" gate="1" x="76.2" y="40.64"/>
<instance part="S1" gate="1" x="76.2" y="31.75"/>
<instance part="S2" gate="1" x="33.02" y="73.66" rot="MR0"/>
<instance part="S2" gate="2" x="33.02" y="7.62"/>
<instance part="C5" gate="1" x="88.9" y="40.64"/>
</instances>
<busses>
</busses>
<nets>
<net name="N$3" class="0">
<segment>
<pinref part="C2" gate="1" pin="2"/>
<wire x1="48.26" y1="39.37" x2="48.26" y2="33.02" width="0.1524" layer="91"/>
<wire x1="48.26" y1="33.02" x2="33.02" y2="33.02" width="0.1524" layer="91"/>
<wire x1="33.02" y1="30.48" x2="33.02" y2="33.02" width="0.1524" layer="91"/>
<junction x="33.02" y="33.02"/>
<wire x1="33.02" y1="33.02" x2="33.02" y2="35.56" width="0.1524" layer="91"/>
<pinref part="R1" gate="1" pin="1"/>
<pinref part="T1" gate="1" pin="E"/>
<pinref part="C6" gate="1" pin="1"/>
<wire x1="48.26" y1="27.94" x2="48.26" y2="33.02" width="0.1524" layer="91"/>
<junction x="48.26" y="33.02"/>
</segment>
</net>
<net name="N$5" class="0">
<segment>
<pinref part="R3" gate="1" pin="2"/>
<pinref part="C3" gate="1" pin="1"/>
<wire x1="17.78" y1="48.26" x2="17.78" y2="40.64" width="0.1524" layer="91"/>
<wire x1="17.78" y1="40.64" x2="17.78" y2="31.75" width="0.1524" layer="91"/>
<wire x1="17.78" y1="40.64" x2="27.94" y2="40.64" width="0.1524" layer="91"/>
<junction x="17.78" y="40.64"/>
<wire x1="12.7" y1="40.64" x2="17.78" y2="40.64" width="0.1524" layer="91"/>
<pinref part="C4" gate="1" pin="2"/>
<pinref part="T1" gate="1" pin="B"/>
</segment>
</net>
<net name="N$6" class="0">
<segment>
<pinref part="R2" gate="1" pin="2"/>
<wire x1="2.54" y1="40.64" x2="2.54" y2="48.26" width="0.1524" layer="91"/>
<wire x1="7.62" y1="40.64" x2="2.54" y2="40.64" width="0.1524" layer="91"/>
<pinref part="C4" gate="1" pin="1"/>
<pinref part="ECM" gate="1" pin="+"/>
<wire x1="2.54" y1="40.64" x2="2.54" y2="34.29" width="0.1524" layer="91"/>
<junction x="2.54" y="40.64"/>
</segment>
</net>
<net name="GND" class="0">
<segment>
<pinref part="R4" gate="1" pin="2"/>
<pinref part="S1" gate="1" pin="GND"/>
<wire x1="76.2" y1="31.75" x2="76.2" y2="35.56" width="0.1524" layer="91"/>
</segment>
<segment>
<wire x1="33.02" y1="20.32" x2="33.02" y2="17.78" width="0.1524" layer="91"/>
<wire x1="33.02" y1="17.78" x2="17.78" y2="17.78" width="0.1524" layer="91"/>
<wire x1="2.54" y1="17.78" x2="17.78" y2="17.78" width="0.1524" layer="91"/>
<pinref part="C3" gate="1" pin="2"/>
<wire x1="17.78" y1="17.78" x2="17.78" y2="26.67" width="0.1524" layer="91"/>
<junction x="17.78" y="17.78"/>
<wire x1="33.02" y1="17.78" x2="33.02" y2="7.62" width="0.1524" layer="91"/>
<junction x="33.02" y="17.78"/>
<pinref part="R1" gate="1" pin="2"/>
<pinref part="ECM" gate="1" pin="-"/>
<wire x1="2.54" y1="24.13" x2="2.54" y2="17.78" width="0.1524" layer="91"/>
<pinref part="C6" gate="1" pin="2"/>
<wire x1="48.26" y1="22.86" x2="48.26" y2="17.78" width="0.1524" layer="91"/>
<wire x1="48.26" y1="17.78" x2="33.02" y2="17.78" width="0.1524" layer="91"/>
<pinref part="S2" gate="2" pin="GND"/>
<pinref part="C5" gate="1" pin="2"/>
<wire x1="48.26" y1="17.78" x2="88.9" y2="17.78" width="0.1524" layer="91"/>
<wire x1="88.9" y1="17.78" x2="88.9" y2="38.1" width="0.1524" layer="91"/>
<junction x="48.26" y="17.78"/>
</segment>
</net>
<net name="N$2" class="0">
<segment>
<pinref part="L2" gate="L1" pin="1"/>
<pinref part="T1" gate="1" pin="C"/>
<wire x1="48.26" y1="52.07" x2="48.26" y2="48.26" width="0.1524" layer="91"/>
<wire x1="33.02" y1="48.26" x2="33.02" y2="45.72" width="0.1524" layer="91"/>
<junction x="33.02" y="48.26"/>
<pinref part="C2" gate="1" pin="1"/>
<wire x1="48.26" y1="48.26" x2="48.26" y2="44.45" width="0.1524" layer="91"/>
<junction x="48.26" y="48.26"/>
<wire x1="48.26" y1="48.26" x2="63.5" y2="48.26" width="0.1524" layer="91"/>
<wire x1="63.5" y1="48.26" x2="63.5" y2="57.15" width="0.1524" layer="91"/>
<pinref part="C1" gate="1" pin="A"/>
<wire x1="33.02" y1="54.61" x2="33.02" y2="48.26" width="0.1524" layer="91"/>
<wire x1="33.02" y1="48.26" x2="48.26" y2="48.26" width="0.1524" layer="91"/>
<pinref part="ANT1" gate="ANT" pin="1"/>
<pinref part="C7" gate="1" pin="1"/>
<wire x1="63.5" y1="48.26" x2="66.04" y2="48.26" width="0.1524" layer="91"/>
<junction x="63.5" y="48.26"/>
</segment>
</net>
<net name="VCC" class="0">
<segment>
<pinref part="R3" gate="1" pin="1"/>
<wire x1="17.78" y1="58.42" x2="17.78" y2="66.04" width="0.1524" layer="91"/>
<wire x1="17.78" y1="66.04" x2="33.02" y2="66.04" width="0.1524" layer="91"/>
<junction x="33.02" y="66.04"/>
<pinref part="R2" gate="1" pin="1"/>
<wire x1="2.54" y1="58.42" x2="2.54" y2="66.04" width="0.1524" layer="91"/>
<wire x1="2.54" y1="66.04" x2="17.78" y2="66.04" width="0.1524" layer="91"/>
<junction x="17.78" y="66.04"/>
<wire x1="33.02" y1="66.04" x2="33.02" y2="73.66" width="0.1524" layer="91"/>
<pinref part="C1" gate="1" pin="E"/>
<wire x1="33.02" y1="59.69" x2="33.02" y2="66.04" width="0.1524" layer="91"/>
<pinref part="L2" gate="L1" pin="2"/>
<wire x1="33.02" y1="66.04" x2="48.26" y2="66.04" width="0.1524" layer="91"/>
<wire x1="48.26" y1="66.04" x2="48.26" y2="62.23" width="0.1524" layer="91"/>
<pinref part="S2" gate="1" pin="VCC"/>
<wire x1="48.26" y1="66.04" x2="88.9" y2="66.04" width="0.1524" layer="91"/>
<wire x1="88.9" y1="66.04" x2="88.9" y2="43.18" width="0.1524" layer="91"/>
<junction x="48.26" y="66.04"/>
<pinref part="C5" gate="1" pin="1"/>
</segment>
</net>
<net name="N$1" class="0">
<segment>
<pinref part="C7" gate="1" pin="2"/>
<pinref part="R4" gate="1" pin="1"/>
<wire x1="71.12" y1="48.26" x2="76.2" y2="48.26" width="0.1524" layer="91"/>
<wire x1="76.2" y1="48.26" x2="76.2" y2="45.72" width="0.1524" layer="91"/>
</segment>
</net>
</nets>
</sheet>
</sheets>
</schematic>
</drawing>
</eagle>
